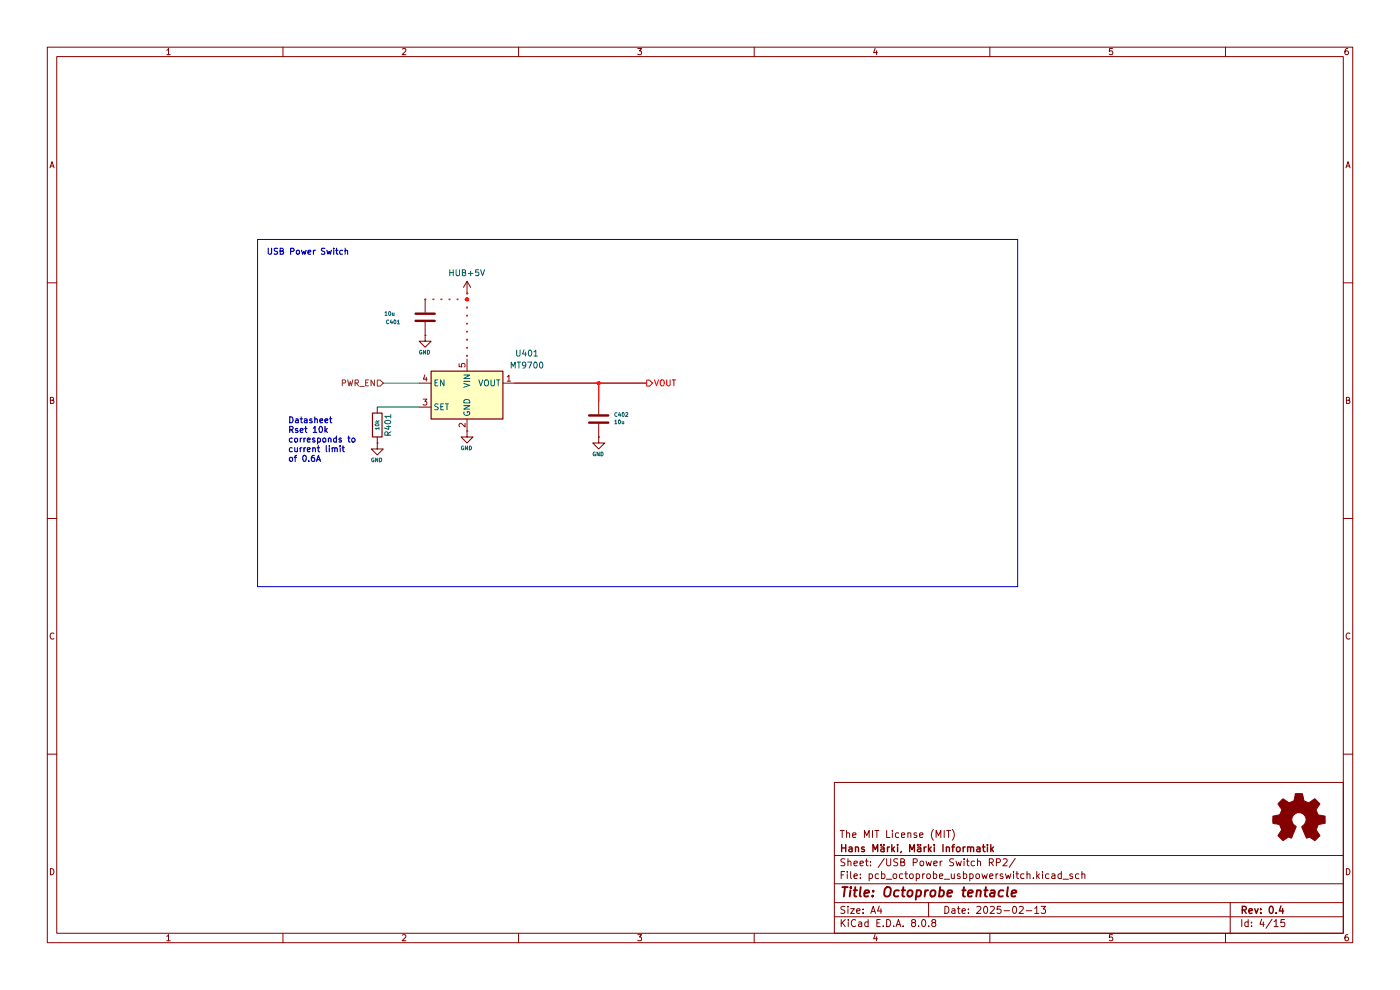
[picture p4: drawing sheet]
(kicad_sch
 (version 20231120)
 (generator "eeschema")
 (generator_version "8.0")
 (paper "A4")
 (title_block
  (title "Octoprobe tentacle")
  (date "2025-02-13")
  (rev "0.4")
  (company "Hans Märki, Märki Informatik")
  (comment 1 "The MIT License (MIT)"))
 (lib_symbols
  (symbol "00_project_library:C"
   (pin_numbers hide)
   (pin_names
    (offset 0.254)) (exclude_from_sim no) (in_bom yes) (on_board yes)
   (property "Reference" "C" (at 0.635 2.54 0) (effects (font (size 1.27 1.27)) (justify left)))
   (property "Value" "C" (at 0.635 -2.54 0) (effects (font (size 1.27 1.27)) (justify left)))
   (property "Footprint" "" (at 0.9652 -3.81 0) (effects (font (size 1.27 1.27)) (hide yes)))
   (property "Datasheet" "~" (at 0 0 0) (effects (font (size 1.27 1.27)) (hide yes)))
   (property "Description" "Unpolarized capacitor" (at 0 0 0) (effects (font (size 1.27 1.27)) (hide yes)))
   (symbol "C_0_1"
    (polyline (pts (xy -2.032 -0.762) (xy 2.032 -0.762)) (stroke (width 0.508) (type default)) (fill (type none)))
    (polyline (pts (xy -2.032 0.762) (xy 2.032 0.762)) (stroke (width 0.508) (type default)) (fill (type none))))
   (symbol "C_1_1"
    (pin passive line (at 0 3.81 270) (length 2.794) (name "~" (effects (font (size 1.27 1.27)))) (number "1" (effects (font (size 1.27 1.27)))))
    (pin passive line (at 0 -3.81 90) (length 2.794) (name "~" (effects (font (size 1.27 1.27)))) (number "2" (effects (font (size 1.27 1.27)))))))
  (symbol "00_project_library:MT9700" (exclude_from_sim no) (in_bom yes) (on_board yes)
   (property "Reference" "U" (at -7.62 6.35 0) (effects (font (size 1.27 1.27)) (justify left)))
   (property "Value" "MT9700" (at 1.27 6.35 0) (effects (font (size 1.27 1.27)) (justify left)))
   (property "Footprint" "Package_TO_SOT_SMD:SOT-23-5" (at 0 -17.78 0) (effects (font (size 1.27 1.27)) (hide yes)))
   (property "Datasheet" "https://datasheet.lcsc.com/szlcsc/XI-AN-Aerosemi-Tech-MT9700_C89855.pdf" (at 0 -20.32 0) (effects (font (size 1.27 1.27)) (hide yes)))
   (property "Description" "80mΩ, Adjustable Fast Response Current-Limited Power-Distribution Switch, SOT-23-5" (at 0 0 0) (effects (font (size 1.27 1.27)) (hide yes)))
   (symbol "MT9700_0_1"
    (rectangle (start -7.62 5.08) (end 7.62 -5.08) (stroke (width 0.254) (type default)) (fill (type background))))
   (symbol "MT9700_1_1"
    (pin power_out line (at 10.16 2.54 180) (length 2.54) (name "VOUT" (effects (font (size 1.27 1.27)))) (number "1" (effects (font (size 1.27 1.27)))))
    (pin power_in line (at 0 -7.62 90) (length 2.54) (name "GND" (effects (font (size 1.27 1.27)))) (number "2" (effects (font (size 1.27 1.27)))))
    (pin input line (at -10.16 -2.54 0) (length 2.54) (name "SET" (effects (font (size 1.27 1.27)))) (number "3" (effects (font (size 1.27 1.27)))))
    (pin input line (at -10.16 2.54 0) (length 2.54) (name "EN" (effects (font (size 1.27 1.27)))) (number "4" (effects (font (size 1.27 1.27)))))
    (pin power_in line (at 0 7.62 270) (length 2.54) (name "VIN" (effects (font (size 1.27 1.27)))) (number "5" (effects (font (size 1.27 1.27)))))))
  (symbol "Device:R"
   (pin_numbers hide)
   (pin_names
    (offset 0)) (exclude_from_sim no) (in_bom yes) (on_board yes)
   (property "Reference" "R" (at 2.032 0 90) (effects (font (size 1.27 1.27))))
   (property "Value" "R" (at 0 0 90) (effects (font (size 1.27 1.27))))
   (property "Footprint" "" (at -1.778 0 90) (effects (font (size 1.27 1.27)) (hide yes)))
   (property "Datasheet" "~" (at 0 0 0) (effects (font (size 1.27 1.27)) (hide yes)))
   (property "Description" "Resistor" (at 0 0 0) (effects (font (size 1.27 1.27)) (hide yes)))
   (symbol "R_0_1"
    (rectangle (start -1.016 -2.54) (end 1.016 2.54) (stroke (width 0.254) (type default)) (fill (type none))))
   (symbol "R_1_1"
    (pin passive line (at 0 3.81 270) (length 1.27) (name "~" (effects (font (size 1.27 1.27)))) (number "1" (effects (font (size 1.27 1.27)))))
    (pin passive line (at 0 -3.81 90) (length 1.27) (name "~" (effects (font (size 1.27 1.27)))) (number "2" (effects (font (size 1.27 1.27)))))))
  (symbol "Graphic:Logo_Open_Hardware_Small" (exclude_from_sim no) (in_bom no) (on_board no)
   (property "Reference" "#SYM" (at 0 6.985 0) (effects (font (size 1.27 1.27)) (hide yes)))
   (property "Value" "Logo_Open_Hardware_Small" (at 0 -5.715 0) (effects (font (size 1.27 1.27)) (hide yes)))
   (property "Footprint" "" (at 0 0 0) (effects (font (size 1.27 1.27)) (hide yes)))
   (property "Datasheet" "~" (at 0 0 0) (effects (font (size 1.27 1.27)) (hide yes)))
   (property "Description" "Open Hardware logo, small" (at 0 0 0) (effects (font (size 1.27 1.27)) (hide yes)))
   (property "Sim.Enable" "0" (at 0 0 0) (effects (font (size 1.27 1.27)) (hide yes)))
   (symbol "Logo_Open_Hardware_Small_0_1"
    (polyline (pts (xy 3.3528 -4.3434) (xy 3.302 -4.318) (xy 3.175 -4.2418) (xy 2.9972 -4.1148) (xy 2.7686 -3.9624) (xy 2.54 -3.81) (xy 2.3622 -3.7084) (xy 2.2352 -3.6068) (xy 2.1844 -3.5814) (xy 2.159 -3.6068) (xy 2.0574 -3.6576) (xy 1.905 -3.7338) (xy 1.8034 -3.7846) (xy 1.6764 -3.8354) (xy 1.6002 -3.8354) (xy 1.6002 -3.8354) (xy 1.5494 -3.7338) (xy 1.4732 -3.5306) (xy 1.3462 -3.302) (xy 1.2446 -3.0226) (xy 1.1176 -2.7178) (xy 0.9652 -2.413) (xy 0.8636 -2.1082) (xy 0.7366 -1.8288) (xy 0.6604 -1.6256) (xy 0.6096 -1.4732) (xy 0.5842 -1.397) (xy 0.5842 -1.397) (xy 0.6604 -1.3208) (xy 0.7874 -1.2446) (xy 1.0414 -1.016) (xy 1.2954 -0.6858) (xy 1.4478 -0.3302) (xy 1.524 0.0762) (xy 1.4732 0.4572) (xy 1.3208 0.8128) (xy 1.0668 1.143) (xy 0.762 1.3716) (xy 0.4064 1.524) (xy 0 1.5748) (xy -0.381 1.5494) (xy -0.7366 1.397) (xy -1.0668 1.143) (xy -1.2192 0.9906) (xy -1.397 0.6604) (xy -1.524 0.3048) (xy -1.524 0.2286) (xy -1.4986 -0.1778) (xy -1.397 -0.5334) (xy -1.1938 -0.8636) (xy -0.9144 -1.143) (xy -0.8636 -1.1684) (xy -0.7366 -1.27) (xy -0.635 -1.3462) (xy -0.5842 -1.397) (xy -1.0668 -2.5908) (xy -1.143 -2.794) (xy -1.2954 -3.1242) (xy -1.397 -3.4036) (xy -1.4986 -3.6322) (xy -1.5748 -3.7846) (xy -1.6002 -3.8354) (xy -1.6002 -3.8354) (xy -1.651 -3.8354) (xy -1.7272 -3.81) (xy -1.905 -3.7338) (xy -2.0066 -3.683) (xy -2.1336 -3.6068) (xy -2.2098 -3.5814) (xy -2.2606 -3.6068) (xy -2.3622 -3.683) (xy -2.54 -3.81) (xy -2.7686 -3.9624) (xy -2.9718 -4.0894) (xy -3.1496 -4.2164) (xy -3.302 -4.318) (xy -3.3528 -4.3434) (xy -3.3782 -4.3434) (xy -3.429 -4.318) (xy -3.5306 -4.2164) (xy -3.7084 -4.064) (xy -3.937 -3.8354) (xy -3.9624 -3.81) (xy -4.1656 -3.6068) (xy -4.318 -3.4544) (xy -4.4196 -3.3274) (xy -4.445 -3.2766) (xy -4.445 -3.2766) (xy -4.4196 -3.2258) (xy -4.318 -3.0734) (xy -4.2164 -2.8956) (xy -4.064 -2.667) (xy -3.6576 -2.0828) (xy -3.8862 -1.5494) (xy -3.937 -1.3716) (xy -4.0386 -1.1684) (xy -4.0894 -1.0414) (xy -4.1148 -0.9652) (xy -4.191 -0.9398) (xy -4.318 -0.9144) (xy -4.5466 -0.8636) (xy -4.8006 -0.8128) (xy -5.0546 -0.7874) (xy -5.2578 -0.7366) (xy -5.4356 -0.7112) (xy -5.5118 -0.6858) (xy -5.5118 -0.6858) (xy -5.5372 -0.635) (xy -5.5372 -0.5588) (xy -5.5372 -0.4318) (xy -5.5626 -0.2286) (xy -5.5626 0.0762) (xy -5.5626 0.127) (xy -5.5372 0.4064) (xy -5.5372 0.635) (xy -5.5372 0.762) (xy -5.5372 0.8382) (xy -5.5372 0.8382) (xy -5.461 0.8382) (xy -5.3086 0.889) (xy -5.08 0.9144) (xy -4.826 0.9652) (xy -4.8006 0.9906) (xy -4.5466 1.0414) (xy -4.318 1.0668) (xy -4.1656 1.1176) (xy -4.0894 1.143) (xy -4.0894 1.143) (xy -4.0386 1.2446) (xy -3.9624 1.4224) (xy -3.8608 1.6256) (xy -3.7846 1.8288) (xy -3.7084 2.0066) (xy -3.6576 2.159) (xy -3.6322 2.2098) (xy -3.6322 2.2098) (xy -3.683 2.286) (xy -3.7592 2.413) (xy -3.8862 2.5908) (xy -4.064 2.8194) (xy -4.064 2.8448) (xy -4.2164 3.0734) (xy -4.3434 3.2512) (xy -4.4196 3.3782) (xy -4.445 3.4544) (xy -4.445 3.4544) (xy -4.3942 3.5052) (xy -4.2926 3.6322) (xy -4.1148 3.81) (xy -3.937 4.0132) (xy -3.8608 4.064) (xy -3.6576 4.2926) (xy -3.5052 4.4196) (xy -3.4036 4.4958) (xy -3.3528 4.5212) (xy -3.3528 4.5212) (xy -3.302 4.4704) (xy -3.1496 4.3688) (xy -2.9718 4.2418) (xy -2.7432 4.0894) (xy -2.7178 4.0894) (xy -2.4892 3.937) (xy -2.3114 3.81) (xy -2.1844 3.7084) (xy -2.1336 3.683) (xy -2.1082 3.683) (xy -2.032 3.7084) (xy -1.8542 3.7592) (xy -1.6764 3.8354) (xy -1.4732 3.937) (xy -1.27 4.0132) (xy -1.143 4.064) (xy -1.0668 4.1148) (xy -1.0668 4.1148) (xy -1.0414 4.191) (xy -1.016 4.3434) (xy -0.9652 4.572) (xy -0.9144 4.8514) (xy -0.889 4.9022) (xy -0.8382 5.1562) (xy -0.8128 5.3848) (xy -0.7874 5.5372) (xy -0.762 5.588) (xy -0.7112 5.6134) (xy -0.5842 5.6134) (xy -0.4064 5.6134) (xy -0.1524 5.6134) (xy 0.0762 5.6134) (xy 0.3302 5.6134) (xy 0.5334 5.6134) (xy 0.6858 5.588) (xy 0.7366 5.588) (xy 0.7366 5.588) (xy 0.762 5.5118) (xy 0.8128 5.334) (xy 0.8382 5.1054) (xy 0.9144 4.826) (xy 0.9144 4.7752) (xy 0.9652 4.5212) (xy 1.016 4.2926) (xy 1.0414 4.1402) (xy 1.0668 4.0894) (xy 1.0668 4.0894) (xy 1.1938 4.0386) (xy 1.3716 3.9624) (xy 1.5748 3.8608) (xy 2.0828 3.6576) (xy 2.7178 4.0894) (xy 2.7686 4.1402) (xy 2.9972 4.2926) (xy 3.175 4.4196) (xy 3.302 4.4958) (xy 3.3782 4.5212) (xy 3.3782 4.5212) (xy 3.429 4.4704) (xy 3.556 4.3434) (xy 3.7338 4.191) (xy 3.9116 3.9878) (xy 4.064 3.8354) (xy 4.2418 3.6576) (xy 4.3434 3.556) (xy 4.4196 3.4798) (xy 4.4196 3.429) (xy 4.4196 3.4036) (xy 4.3942 3.3274) (xy 4.2926 3.2004) (xy 4.1656 2.9972) (xy 4.0132 2.794) (xy 3.8862 2.5908) (xy 3.7592 2.3876) (xy 3.6576 2.2352) (xy 3.6322 2.159) (xy 3.6322 2.1336) (xy 3.683 2.0066) (xy 3.7592 1.8288) (xy 3.8608 1.6002) (xy 4.064 1.1176) (xy 4.3942 1.0414) (xy 4.5974 1.016) (xy 4.8768 0.9652) (xy 5.1308 0.9144) (xy 5.5372 0.8382) (xy 5.5626 -0.6604) (xy 5.4864 -0.6858) (xy 5.4356 -0.6858) (xy 5.2832 -0.7366) (xy 5.0546 -0.762) (xy 4.8006 -0.8128) (xy 4.5974 -0.8636) (xy 4.3688 -0.9144) (xy 4.2164 -0.9398) (xy 4.1402 -0.9398) (xy 4.1148 -0.9652) (xy 4.064 -1.0668) (xy 3.9878 -1.2446) (xy 3.9116 -1.4478) (xy 3.81 -1.651) (xy 3.7338 -1.8542) (xy 3.683 -2.0066) (xy 3.6576 -2.0828) (xy 3.683 -2.1336) (xy 3.7846 -2.2606) (xy 3.8862 -2.4638) (xy 4.0386 -2.667) (xy 4.191 -2.8956) (xy 4.318 -3.0734) (xy 4.3942 -3.2004) (xy 4.445 -3.2766) (xy 4.4196 -3.3274) (xy 4.3434 -3.429) (xy 4.1656 -3.5814) (xy 3.937 -3.8354) (xy 3.8862 -3.8608) (xy 3.683 -4.064) (xy 3.5306 -4.2164) (xy 3.4036 -4.318) (xy 3.3528 -4.3434)) (stroke (width 0) (type default)) (fill (type outline)))))
  (symbol "power:+5V"
   (power)
   (pin_numbers hide)
   (pin_names
    (offset 0) hide) (exclude_from_sim no) (in_bom yes) (on_board yes)
   (property "Reference" "#PWR" (at 0 -3.81 0) (effects (font (size 1.27 1.27)) (hide yes)))
   (property "Value" "+5V" (at 0 3.556 0) (effects (font (size 1.27 1.27))))
   (property "Footprint" "" (at 0 0 0) (effects (font (size 1.27 1.27)) (hide yes)))
   (property "Datasheet" "" (at 0 0 0) (effects (font (size 1.27 1.27)) (hide yes)))
   (property "Description" "Power symbol creates a global label with name \"+5V\"" (at 0 0 0) (effects (font (size 1.27 1.27)) (hide yes)))
   (symbol "+5V_0_1"
    (polyline (pts (xy -0.762 1.27) (xy 0 2.54)) (stroke (width 0) (type default)) (fill (type none)))
    (polyline (pts (xy 0 0) (xy 0 2.54)) (stroke (width 0) (type default)) (fill (type none)))
    (polyline (pts (xy 0 2.54) (xy 0.762 1.27)) (stroke (width 0) (type default)) (fill (type none))))
   (symbol "+5V_1_1"
    (pin power_in line (at 0 0 90) (length 0) (name "~" (effects (font (size 1.27 1.27)))) (number "1" (effects (font (size 1.27 1.27)))))))
  (symbol "power:GND"
   (power)
   (pin_numbers hide)
   (pin_names
    (offset 0) hide) (exclude_from_sim no) (in_bom yes) (on_board yes)
   (property "Reference" "#PWR" (at 0 -6.35 0) (effects (font (size 1.27 1.27)) (hide yes)))
   (property "Value" "GND" (at 0 -3.81 0) (effects (font (size 1.27 1.27))))
   (property "Footprint" "" (at 0 0 0) (effects (font (size 1.27 1.27)) (hide yes)))
   (property "Datasheet" "" (at 0 0 0) (effects (font (size 1.27 1.27)) (hide yes)))
   (property "Description" "Power symbol creates a global label with name \"GND\" , ground" (at 0 0 0) (effects (font (size 1.27 1.27)) (hide yes)))
   (symbol "GND_0_1"
    (polyline (pts (xy 0 0) (xy 0 -1.27) (xy 1.27 -1.27) (xy 0 -2.54) (xy -1.27 -1.27) (xy 0 -1.27)) (stroke (width 0) (type default)) (fill (type none))))
   (symbol "GND_1_1"
    (pin power_in line (at 0 0 270) (length 0) (name "~" (effects (font (size 1.27 1.27)))) (number "1" (effects (font (size 1.27 1.27))))))))
 (junction
  (at 127 81.28)
  (diameter 0)
  (color 0 0 0 0))
 (junction
  (at 99.06 63.5)
  (diameter 0)
  (color 0 0 0 0))
 (wire
  (pts (xy 127 85.09) (xy 127 81.28))
  (stroke (width 0) (type default)))
 (wire
  (pts (xy 81.28 81.28) (xy 88.9 81.28))
  (stroke (width 0) (type default)))
 (wire
  (pts (xy 99.06 62.23) (xy 99.06 63.5))
  (stroke (width 0) (type default)))
 (wire
  (pts (xy 90.17 63.5) (xy 99.06 63.5))
  (stroke (width 0) (type default)))
 (wire
  (pts (xy 127 81.28) (xy 137.16 81.28))
  (stroke (width 0) (type default)))
 (wire
  (pts (xy 80.01 86.36) (xy 88.9 86.36))
  (stroke (width 0) (type default)))
 (wire
  (pts (xy 109.22 81.28) (xy 127 81.28))
  (stroke (width 0) (type default)))
 (wire
  (pts (xy 99.06 63.5) (xy 99.06 76.2))
  (stroke (width 0) (type default)))
 (rectangle
  (start 54.61 50.8)
  (end 215.9 124.46)
  (stroke (width 0) (type default))
  (fill (type none)))
 (text "USB Power Switch"
  (exclude_from_sim no)
  (at 56.388 54.356 0)
  (effects (font (size 1.27 1.27) (thickness 0.254)
    (bold yes)) (justify left bottom)))
 (text "Datasheet\nRset 10k\ncorresponds to\ncurrent limit\nof 0.6A"
  (exclude_from_sim no)
  (at 60.96 98.298 0)
  (effects (font (size 1.27 1.27) (thickness 0.254)
    (bold yes)) (justify left bottom)))
 (hierarchical_label "PWR_EN"
  (shape input)
  (at 81.28 81.28 180)
  (effects (font (size 1.27 1.27)) (justify right)))
 (hierarchical_label "VOUT"
  (shape output)
  (at 137.16 81.28 0)
  (effects (font (size 1.27 1.27)) (justify left)))
 (symbol
  (lib_id "00_project_library:C")
  (at 127 88.9 0)
  (unit 1)
  (exclude_from_sim no)
  (in_bom yes)
  (on_board yes)
  (dnp no)
  (property "Reference" "C1402" (at 130.175 87.9856 0) (effects (font (size 0.8 0.8)) (justify left)))
  (property "Value" "10u" (at 130.175 89.535 0) (effects (font (size 0.8 0.8)) (justify left)))
  (property "Footprint" "Capacitor_SMD:C_0603_1608Metric" (at 127.9652 92.71 0) (effects (font (size 0.8 0.8)) (hide yes)))
  (property "Datasheet" "~" (at 127 88.9 0) (effects (font (size 0.8 0.8)) (hide yes)))
  (property "Description" "" (at 127 88.9 0) (effects (font (size 1.27 1.27)) (hide yes)))
  (property "JLC" "C19702" (at -0.0001 177.8001 0) (effects (font (size 1.27 1.27)) (hide yes)))
  (property "JLC" "C19702" (at -0.0001 177.8001 0) (effects (font (size 1.27 1.27)) (hide yes)))
  (pin "1")
  (pin "2")
  (instances (project "pcb_octoprobe" (path "" (reference "C1402") (unit 1)) (path "" (reference "C402") (unit 1)))))
 (symbol
  (lib_id "power:GND")
  (at 99.06 91.44 0)
  (unit 1)
  (exclude_from_sim no)
  (in_bom yes)
  (on_board yes)
  (dnp no)
  (property "Reference" "#PWR01404" (at 99.06 97.79 0) (effects (font (size 0.8 0.8)) (hide yes)))
  (property "Value" "GND" (at 98.933 95.0722 0) (effects (font (size 0.8 0.8))))
  (property "Footprint" "" (at 99.06 91.44 0) (effects (font (size 1.27 1.27)) (hide yes)))
  (property "Datasheet" "" (at 99.06 91.44 0) (effects (font (size 1.27 1.27)) (hide yes)))
  (property "Description" "Power symbol creates a global label with name \"GND\" , ground" (at 99.06 91.44 0) (effects (font (size 1.27 1.27)) (hide yes)))
  (pin "1")
  (instances (project "pcb_octoprobe" (path "" (reference "#PWR01404") (unit 1)) (path "" (reference "#PWR0404") (unit 1)))))
 (symbol
  (lib_id "Graphic:Logo_Open_Hardware_Small")
  (at 275.59 173.99 0)
  (unit 1)
  (exclude_from_sim yes)
  (in_bom no)
  (on_board no)
  (dnp no)
  (fields_autoplaced yes)
  (property "Reference" "#SYM1401" (at 275.59 167.005 0) (effects (font (size 1.27 1.27)) (hide yes)))
  (property "Value" "Logo_Open_Hardware_Small" (at 275.59 179.705 0) (effects (font (size 1.27 1.27)) (hide yes)))
  (property "Footprint" "" (at 275.59 173.99 0) (effects (font (size 1.27 1.27)) (hide yes)))
  (property "Datasheet" "~" (at 275.59 173.99 0) (effects (font (size 1.27 1.27)) (hide yes)))
  (property "Description" "Open Hardware logo, small" (at 275.59 173.99 0) (effects (font (size 1.27 1.27)) (hide yes)))
  (instances (project "pcb_octoprobe" (path "" (reference "#SYM1401") (unit 1)) (path "" (reference "#SYM401") (unit 1)))))
 (symbol
  (lib_id "power:GND")
  (at 90.17 71.12 0)
  (unit 1)
  (exclude_from_sim no)
  (in_bom yes)
  (on_board yes)
  (dnp no)
  (property "Reference" "#PWR01402" (at 90.17 77.47 0) (effects (font (size 0.8 0.8)) (hide yes)))
  (property "Value" "GND" (at 90.043 74.7522 0) (effects (font (size 0.8 0.8))))
  (property "Footprint" "" (at 90.17 71.12 0) (effects (font (size 1.27 1.27)) (hide yes)))
  (property "Datasheet" "" (at 90.17 71.12 0) (effects (font (size 1.27 1.27)) (hide yes)))
  (property "Description" "Power symbol creates a global label with name \"GND\" , ground" (at 90.17 71.12 0) (effects (font (size 1.27 1.27)) (hide yes)))
  (pin "1")
  (instances (project "pcb_octoprobe" (path "" (reference "#PWR01402") (unit 1)) (path "" (reference "#PWR0402") (unit 1)))))
 (symbol
  (lib_id "power:GND")
  (at 80.01 93.98 0)
  (unit 1)
  (exclude_from_sim no)
  (in_bom yes)
  (on_board yes)
  (dnp no)
  (property "Reference" "#PWR01401" (at 80.01 100.33 0) (effects (font (size 0.8 0.8)) (hide yes)))
  (property "Value" "GND" (at 79.883 97.6122 0) (effects (font (size 0.8 0.8))))
  (property "Footprint" "" (at 80.01 93.98 0) (effects (font (size 1.27 1.27)) (hide yes)))
  (property "Datasheet" "" (at 80.01 93.98 0) (effects (font (size 1.27 1.27)) (hide yes)))
  (property "Description" "Power symbol creates a global label with name \"GND\" , ground" (at 80.01 93.98 0) (effects (font (size 1.27 1.27)) (hide yes)))
  (pin "1")
  (instances (project "pcb_octoprobe" (path "" (reference "#PWR01401") (unit 1)) (path "" (reference "#PWR0401") (unit 1)))))
 (symbol
  (lib_id "power:+5V")
  (at 99.06 62.23 0)
  (unit 1)
  (exclude_from_sim no)
  (in_bom yes)
  (on_board yes)
  (dnp no)
  (property "Reference" "#PWR01403" (at 99.06 66.04 0) (effects (font (size 1.27 1.27)) (hide yes)))
  (property "Value" "HUB+5V" (at 94.996 57.912 0) (effects (font (size 1.27 1.27)) (justify left)))
  (property "Footprint" "" (at 99.06 62.23 0) (effects (font (size 1.27 1.27)) (hide yes)))
  (property "Datasheet" "" (at 99.06 62.23 0) (effects (font (size 1.27 1.27)) (hide yes)))
  (property "Description" "Power symbol creates a global label with name \"+5V\"" (at 99.06 62.23 0) (effects (font (size 1.27 1.27)) (hide yes)))
  (pin "1")
  (instances (project "pcb_octoprobe" (path "" (reference "#PWR01403") (unit 1)) (path "" (reference "#PWR0403") (unit 1)))))
 (symbol
  (lib_id "00_project_library:MT9700")
  (at 99.06 83.82 0)
  (unit 1)
  (exclude_from_sim no)
  (in_bom yes)
  (on_board yes)
  (dnp no)
  (fields_autoplaced yes)
  (property "Reference" "U1401" (at 111.76 74.9614 0) (effects (font (size 1.27 1.27))))
  (property "Value" "MT9700" (at 111.76 77.5014 0) (effects (font (size 1.27 1.27))))
  (property "Footprint" "Package_TO_SOT_SMD:SOT-23-5" (at 99.06 101.6 0) (effects (font (size 1.27 1.27)) (hide yes)))
  (property "Datasheet" "https://wmsc.lcsc.com/wmsc/upload/file/pdf/v2/lcsc/1809291208_XI-AN-Aerosemi-Tech-MT9700_C89855.pdf" (at 99.06 104.14 0) (effects (font (size 1.27 1.27)) (hide yes)))
  (property "Description" "80mΩ, Adjustable Fast Response Current-Limited Power-Distribution Switch, SOT-23-5" (at 99.06 83.82 0) (effects (font (size 1.27 1.27)) (hide yes)))
  (property "JLC" "C89855" (at 99.06 83.82 0) (effects (font (size 1.27 1.27)) (hide yes)))
  (property "Field6" "" (at 99.06 83.82 0) (effects (font (size 1.27 1.27)) (hide yes)))
  (pin "1")
  (pin "3")
  (pin "4")
  (pin "5")
  (pin "2")
  (instances (project "pcb_octoprobe" (path "" (reference "U1401") (unit 1)) (path "" (reference "U401") (unit 1)))))
 (symbol
  (lib_id "power:GND")
  (at 127 92.71 0)
  (unit 1)
  (exclude_from_sim no)
  (in_bom yes)
  (on_board yes)
  (dnp no)
  (property "Reference" "#PWR01405" (at 127 99.06 0) (effects (font (size 0.8 0.8)) (hide yes)))
  (property "Value" "GND" (at 126.873 96.3422 0) (effects (font (size 0.8 0.8))))
  (property "Footprint" "" (at 127 92.71 0) (effects (font (size 1.27 1.27)) (hide yes)))
  (property "Datasheet" "" (at 127 92.71 0) (effects (font (size 1.27 1.27)) (hide yes)))
  (property "Description" "Power symbol creates a global label with name \"GND\" , ground" (at 127 92.71 0) (effects (font (size 1.27 1.27)) (hide yes)))
  (pin "1")
  (instances (project "pcb_octoprobe" (path "" (reference "#PWR01405") (unit 1)) (path "" (reference "#PWR0405") (unit 1)))))
 (symbol
  (lib_id "00_project_library:C")
  (at 90.17 67.31 180)
  (unit 1)
  (exclude_from_sim no)
  (in_bom yes)
  (on_board yes)
  (dnp no)
  (property "Reference" "C1401" (at 84.963 68.326 0) (effects (font (size 0.8 0.8)) (justify left)))
  (property "Value" "10u" (at 83.82 66.548 0) (effects (font (size 0.8 0.8)) (justify left)))
  (property "Footprint" "Capacitor_SMD:C_0603_1608Metric" (at 89.2048 63.5 0) (effects (font (size 0.8 0.8)) (hide yes)))
  (property "Datasheet" "~" (at 90.17 67.31 0) (effects (font (size 0.8 0.8)) (hide yes)))
  (property "Description" "" (at 90.17 67.31 0) (effects (font (size 1.27 1.27)) (hide yes)))
  (property "JLC" "C19702" (at 180.3401 -0.0001 0) (effects (font (size 1.27 1.27)) (hide yes)))
  (property "JLC" "C19702" (at 180.3401 -0.0001 0) (effects (font (size 1.27 1.27)) (hide yes)))
  (pin "1")
  (pin "2")
  (instances (project "pcb_octoprobe" (path "" (reference "C1401") (unit 1)) (path "" (reference "C401") (unit 1)))))
 (symbol
  (lib_id "Device:R")
  (at 80.01 90.17 180)
  (unit 1)
  (exclude_from_sim no)
  (in_bom yes)
  (on_board yes)
  (dnp no)
  (property "Reference" "R1401" (at 82.296 90.17 90) (effects (font (size 1.27 1.27))))
  (property "Value" "10k" (at 80.01 90.17 90) (effects (font (size 0.8 0.8))))
  (property "Footprint" "Resistor_SMD:R_0402_1005Metric" (at 81.788 90.17 90) (effects (font (size 1.27 1.27)) (hide yes)))
  (property "Datasheet" "~" (at 80.01 90.17 0) (effects (font (size 1.27 1.27)) (hide yes)))
  (property "Description" "" (at 80.01 90.17 0) (effects (font (size 1.27 1.27)) (hide yes)))
  (pin "1")
  (pin "2")
  (instances (project "pcb_octoprobe" (path "" (reference "R1401") (unit 1)) (path "" (reference "R401") (unit 1))))))
